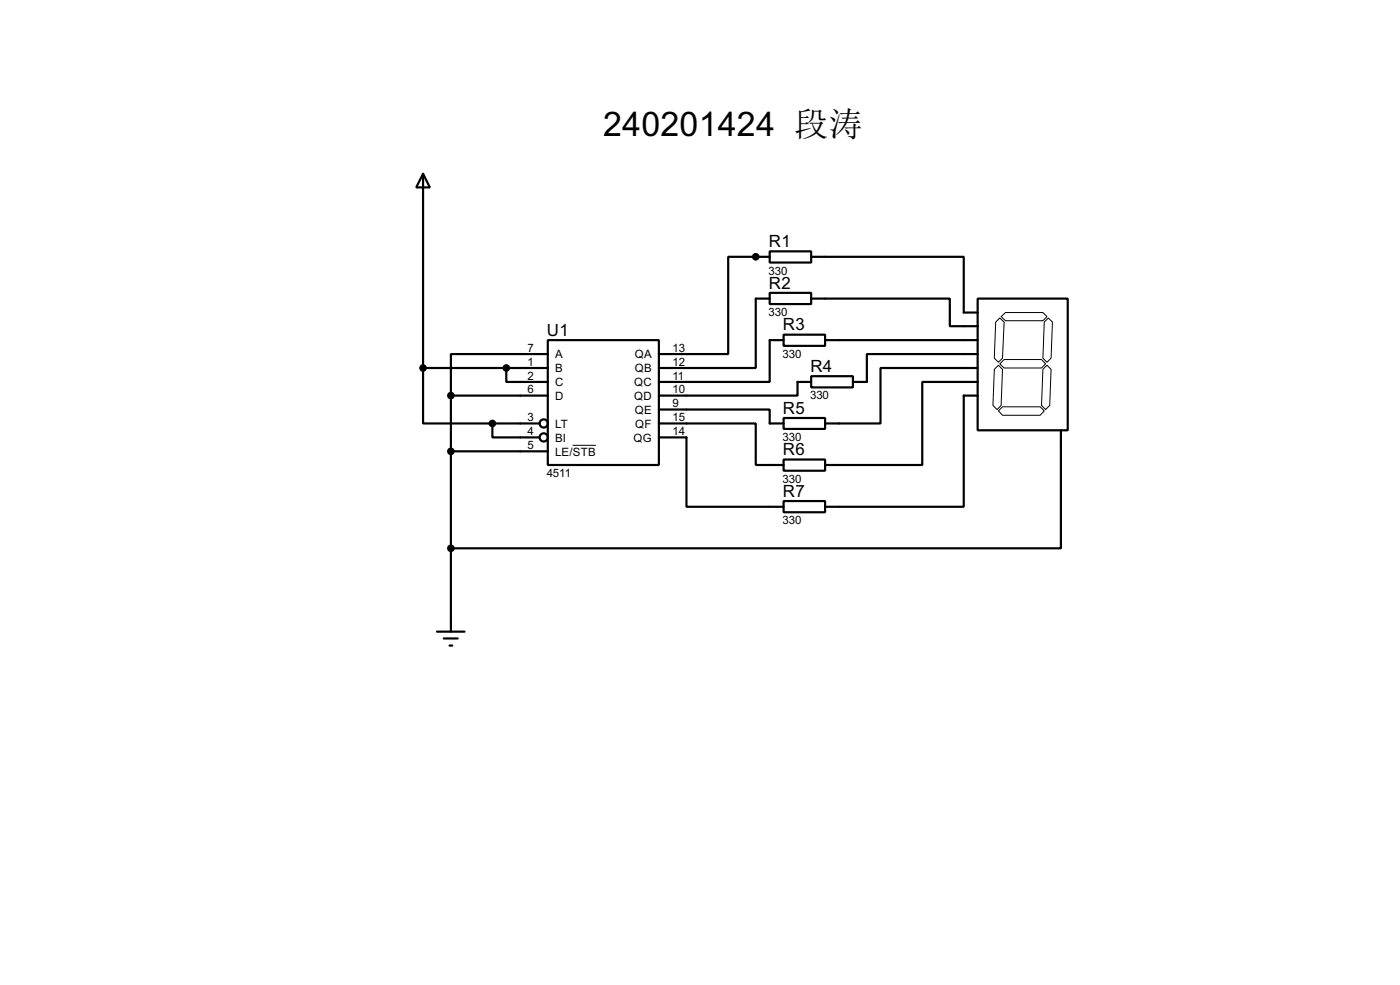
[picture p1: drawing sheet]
<svg xmlns="http://www.w3.org/2000/svg" width="256mm" height="180mm" viewBox="0 0 256 180" stroke-linecap="round" stroke-linejoin="round" font-family="sans-serif">
<g fill="none" stroke="#000" stroke-width=".4">
<path d="M77.5 31.8l1.3 2.5h-2.5zM77.5 31.8v35.6M141 46h7.6v2.1h-7.6zM141 53.6h7.6v2.1h-7.6zM141 47h-7.6v17.8h-12.7M141 54.7h-2.5v12.7h-17.8M148.6 47h28v10.2h2.5M148.6 54.7h25.4v5h5.1M179.1 54.7h16.5v24.1h-16.5zM77.5 67.4v10.1h12.7M77.5 67.4h22.9M82.6 72.4h17.8"/>
<path d="M82.6 72.4v43.2M90.2 77.5v2.6h8.7M90.2 77.5h8.7M92.8 67.4v2.5h7.6M100.4 62.3h20.3v22.8h-20.3zM100.4 64.8h-17.8v7.6M120.7 75h20.3v2.5h2.6M120.7 77.5h17.8v7.6h5.1M143.6 61.3h7.6v2h-7.6zM143.6 76.5h7.6v2h-7.6zM143.6 62.3h-2.6v7.6h-20.3M148.6 68.9h7.7v2h-7.7z"/>
<path d="M148.6 69.9h-2.5v2.5h-25.4M151.2 62.3h27.9M179.1 64.8h-20.3v5.1h-2.5M179.1 67.4h-17.8v10.1h-10.1M179.1 69.9h-10.1v15.2h-17.8M179.1 72.4h-2.5v20.4h-25.4M194.4 78.8v21.6h-111.8M82.6 82.6h17.8M120.7 80.1h5.1v12.7h17.8M143.6 84.1h7.6v2.1h-7.6zM143.6 91.7h7.6v2.1h-7.6zM80.1 115.6h5"/>
<path d="M81.3 116.9h2.6M82.4 118.2h.5"/>
<circle cx="99.6" cy="77.5" r=".75"/>
<circle cx="99.6" cy="80.1" r=".75"/>
</g>
<circle cx="138.5" cy="47" r=".2" fill="#000"/>
<path d="M182.4 59l.8-.8 .8 .8-.3 6.6-.8 .7-.7-.7zM183.4 58l.8-.8h6.9l.7 .8-.7 .7h-6.9zM191.3 59l.8-.8 .7 .8-.2 6.6-.8 .7-.7-.7zM182.2 67.6l.7-.7 .8 .7-.3 6.6-.7 .8-.8-.8zM182.9 75.2l.8-.7h6.9l.7 .7-.7 .8h-6.9zM184 65.8h6.8l.8 .8-.8 .8h-6.8l-.8-.8zM191.1 67.6l.7-.7 .8 .7-.3 6.6-.7 .8-.8-.8zM104.9 81.5h4.3" fill="none" stroke="#000" stroke-width=".18"/>
<g fill="#000" stroke="#000" stroke-width=".4">
<circle cx="138.4" cy="47" r=".5"/>
<circle cx="77.5" cy="67.4" r=".5"/>
<circle cx="82.6" cy="72.4" r=".5"/>
<circle cx="90.2" cy="77.5" r=".5"/>
<circle cx="92.7" cy="67.4" r=".5"/>
<circle cx="82.6" cy="82.6" r=".5"/>
<circle cx="82.6" cy="100.4" r=".5"/>
</g>
<text font-size="7" x="110.5" y="24.8">240201424 段涛</text>
<g font-size="3.5">
<text x="140.9" y="45.2">R1</text>
<text x="140.9" y="52.8">R2</text>
<text x="100.2" y="61.4">U1</text>
<text x="143.4" y="60.5">R3</text>
<text x="148.5" y="68.1">R4</text>
<text x="143.4" y="75.7">R5</text>
<text x="143.4" y="83.3">R6</text>
<text x="143.4" y="90.9">R7</text>
</g>
<g font-size="2.4">
<text x="140.8" y="50.3">330</text>
<text x="140.8" y="57.9">330</text>
<text x="96.7" y="64.4">7</text>
<text x="101.7" y="65.6">A</text>
<text x="116.3" y="65.6">QA</text>
<text x="123.2" y="64.4">13</text>
<text x="143.4" y="65.5">330</text>
<text x="96.7" y="67">1</text>
<text x="96.7" y="69.5">2</text>
<text x="96.7" y="72">6</text>
<text x="101.7" y="68.1">B</text>
<text x="101.7" y="70.7">C</text>
<text x="116.2" y="70.7">QC</text>
<text x="116.3" y="68.1">QB</text>
<text x="123.2" y="67">12</text>
<text x="123.2" y="69.5">11</text>
<text x="123.2" y="72">10</text>
<text x="96.7" y="77.1">3</text>
<text x="101.7" y="73.2">D</text>
<text x="116.2" y="73.2">QD</text>
<text x="116.3" y="75.8">QE</text>
<text x="123.2" y="74.6">9</text>
<text x="123.2" y="77.1">15</text>
<text x="148.4" y="73.1">330</text>
<text x="96.7" y="79.7">4</text>
<text x="96.7" y="82.2">5</text>
<text x="101.7" y="78.3">LT</text>
<text x="101.7" y="80.8">BI</text>
<text x="101.7" y="83.4">LE/STB</text>
<text x="116" y="80.8">QG</text>
<text x="116.4" y="78.3">QF</text>
<text x="123.2" y="79.7">14</text>
<text x="143.4" y="80.7">330</text>
<text x="100.2" y="87.3">4511</text>
<text x="143.4" y="88.4">330</text>
<text x="143.4" y="96">330</text>
</g>
</svg>
